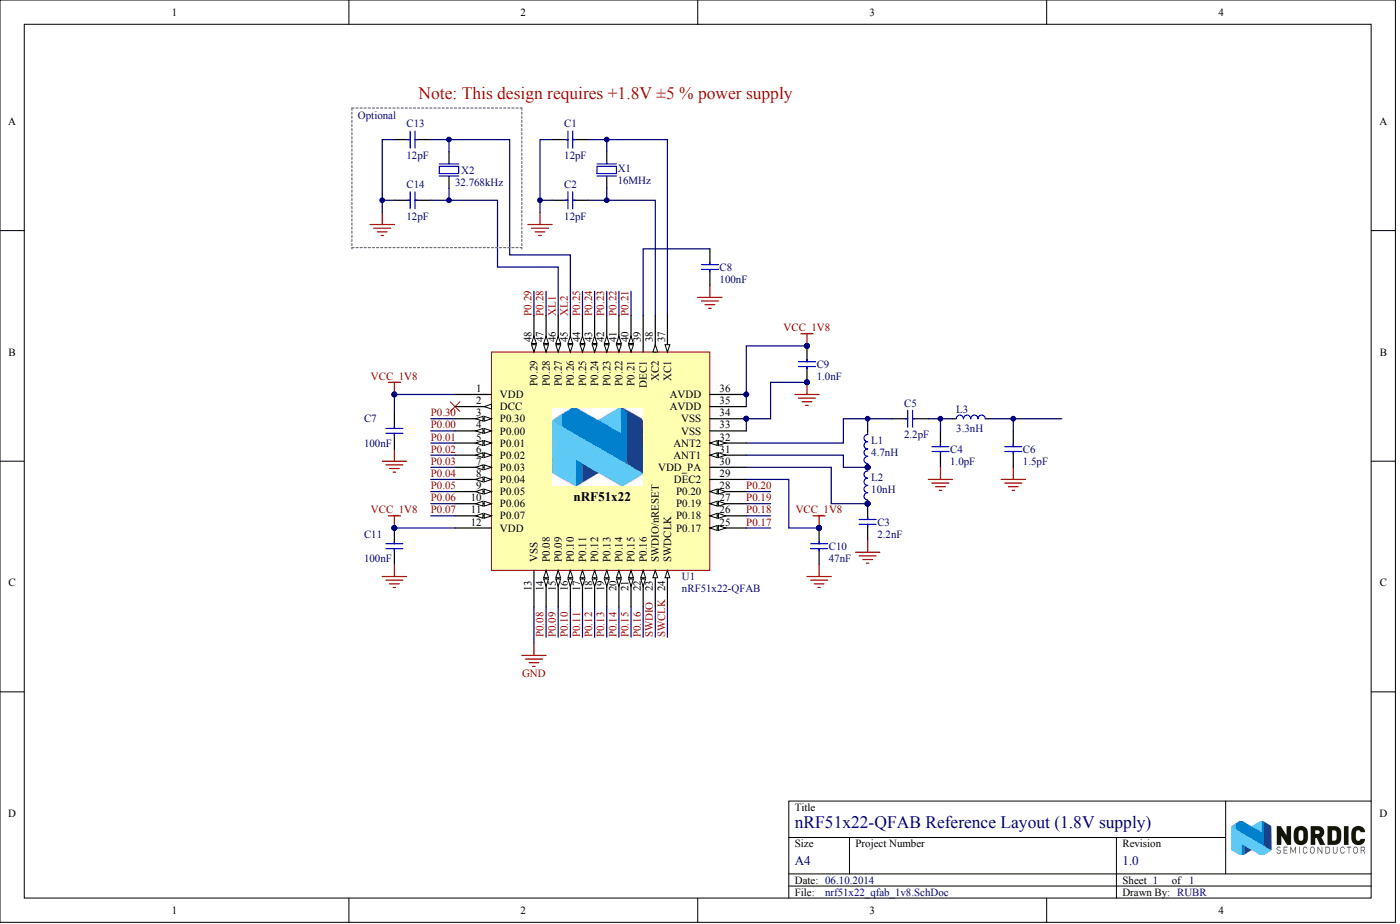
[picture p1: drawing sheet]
# Altium project nrf51x22_qfab_1v8.PrjPCB
1 sheet, 19 parts. Net scope: global (net labels, ports and power ports of the same name join across sheets).
Board file: nrf51x22_qfax_1v8.PcbDoc

## Sheet nrf51x22_qfab_1v8.SchDoc: nRF51x22-QFAB Reference Layout (1.8V supply)
size A4; Revision: 1.0; SheetNumber: 1; SheetTotal: 1; DrawnBy: RUBR; DocumentSize: A4; PCAName: nRF51x22-QFAB Reference Layout (1.8V supply)

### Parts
C1  12pF  [CAPC1005X04L]
C2  12pF  [CAPC1005X04L]
C3  2.2nF  [CAPC1005X04L]
C4  1.0pF  [CAPC1005X04L]
C5  2.2pF  [CAPC1005X04L]
C6  1.5pF  [CAPC1005X04L]
C7  100nF  [CAPC1005X04L]
C8  100nF  [CAPC1005X04L]
C9  1.0nF  [CAPC1005X04L]
C10  47nF  [CAPC1005X04L]
C11  100nF  [CAPC1005X04L]
C13  12pF  [CAPC1005X04L]
C14  12pF  [CAPC1005X04L]
L1  4.7nH  [INDC1005X04L]
L2  10nH  [INDC1005X04L]
L3  3.3nH  [INDC1005X04L]
U1  nRF51x22-QFAB  [QFN40P600X600X90-48N]
X1  16MHz  [BT-XTAL_2520]
X2  32.768kHz  [XTAL_3215]

### Blocks framed on the sheet
Note: This design requires +1.8V ±5 % power supply: C13 C14 X2

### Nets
GND: C1.2 C2.2 C3.2 C4.2 C6.2 C7.2 C8.2 C9.2 C10.2 C11.2 C13.1 C14.1 U1.13(VSS) U1.33(VSS) U1.34(VSS) U1.49 X1.2(GND) X1.4(GND)
VCC_1V8: C7.1 C9.1 C10.1 C11.1 U1.1(VDD) U1.12(VDD) U1.29(DEC2) U1.35(AVDD) U1.36(AVDD)
P0.00: U1.4(P0.00)
P0.01: U1.5(P0.01)
P0.02: U1.6(P0.02)
P0.03: U1.7(P0.03)
P0.04: U1.8(P0.04)
P0.05: U1.9(P0.05)
P0.06: U1.10(P0.06)
P0.07: U1.11(P0.07)
P0.08: U1.14(P0.08)
P0.09: U1.15(P0.09)
P0.10: U1.16(P0.10)
P0.11: U1.17(P0.11)
P0.12: U1.18(P0.12)
P0.13: U1.19(P0.13)
P0.14: U1.20(P0.14)
P0.15: U1.21(P0.15)
P0.16: U1.22(P0.16)
P0.17: U1.25(P0.17)
P0.18: U1.26(P0.18)
P0.19: U1.27(P0.19)
P0.20: U1.28(P0.20)
P0.21: U1.40(P0.21)
P0.22: U1.41(P0.22)
P0.23: U1.42(P0.23)
P0.24: U1.43(P0.24)
P0.25: U1.44(P0.25)
P0.28: U1.47(P0.28)
P0.29: U1.48(P0.29)
P0.30: U1.3(P0.30)
SWCLK: U1.24(SWDCLK)
SWDIO: U1.23(SWDIO/nRESET)
XL1: C14.2 U1.46(P0.27) X2.2(out)
XL2: C13.2 U1.45(P0.26) X2.1(inp)
NetC1_1: C1.1 U1.37(XC1) X1.1(inp)
NetC2_1: C2.1 U1.38(XC2) X1.3(out)
NetC3_1: C3.1 L2.1 U1.30(VDD_PA)
NetC4_1: C4.1 C5.2 L3.1
NetC5_1: C5.1 L1.2 U1.32(ANT2)
NetC6_1: C6.1 L3.2
NetC8_1: C8.1 U1.39(DEC1)
NetL1_1: L1.1 L2.2 U1.31(ANT1)

Not connected (* = marked no-connect by the designer): U1 2(DCC)*

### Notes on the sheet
- (near C13) Optional
